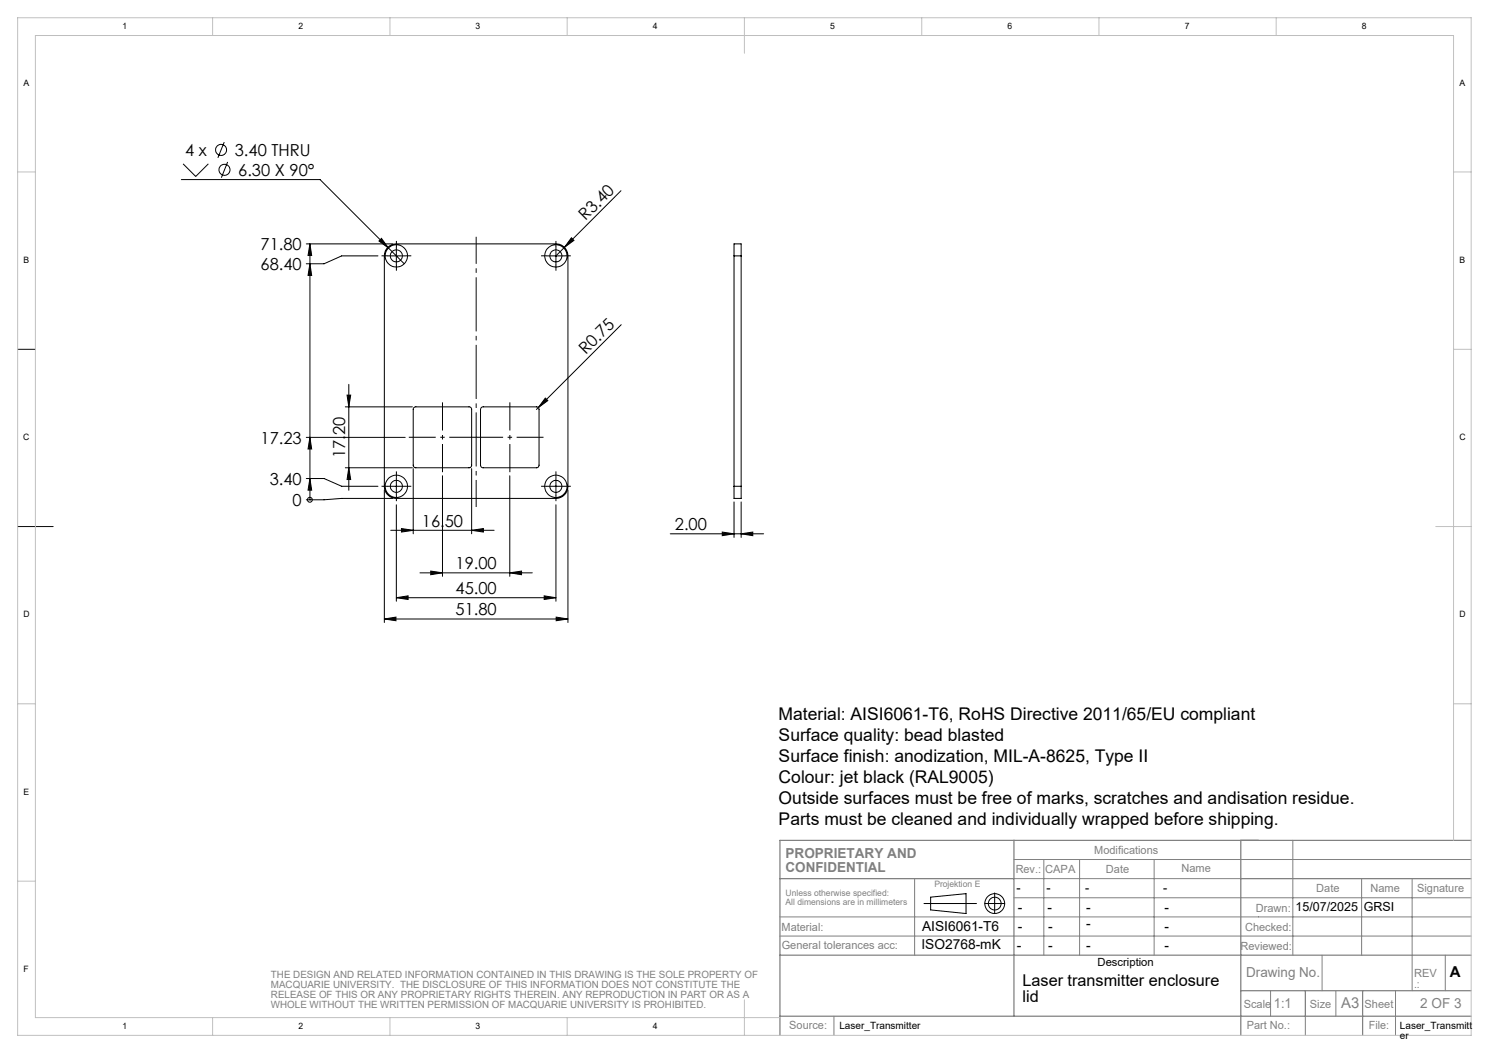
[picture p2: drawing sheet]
<svg xmlns="http://www.w3.org/2000/svg" width="420mm" height="297mm" viewBox="0 0 420 297" stroke-linecap="round" stroke-linejoin="round" font-family="sans-serif">
<g fill="none" stroke="#000" stroke-width=".28">
<path d="M51.2 50.7h39.1l23.7 23.7M51.6 46.2l3.6 3.6 3.6-3.6M63.3 40.1l-1.8 4.4M64.2 45.7l-1.8 4.4M175.2 53.8l-18.4 18.4M86.4 68.8h24.4M87.4 74.4l.5 3.3h-1zM87.4 68.8l.5 3.3h-1zM87.4 68.8v72.2M106.6 72.2h-10.2l-5 2.2h-5M107.6 67.2l2 2.8-2.7-2zM109.3 72.2h5"/>
<path d="M109.6 69.6l1.2-.7 1-.1h45a3.4 3.4 0 0 1 3.4 3.4v65a3.4 3.4 0 0 1-3.4 3.4h-45a3.4 3.4 0 0 1-3.4-3.4v-65l.3-1.4zM111.8 69.7v5M154.3 72.2h5M156.8 69.7v5M161.2 67.1l.7 .7-2.7 2zM207 72.2v-3.4h2.1v3.4M207 72.2v65M207 72.2h2.1M209.1 72.2v65M5 98.5h5M175.2 91.6l-23.9 23.9M97.4 114.8h18.9"/>
<path d="M97.9 111.4h1l-.5 3.4zM98.4 108.4v29.9M116.7 115.1l.5-.3h15.1a.72 .72 0 0 1 .7 .7v15.7a.72 .72 0 0 1-.7 .7h-15a.72 .72 0 0 1-.7-.7zM135.7 115l.4-.2h15.2a.72 .72 0 0 1 .7 .7v15.7a.72 .72 0 0 1-.7 .7h-15a.73 .73 0 0 1-.8-.7v-15.7zM153.8 112.3l.7 .7-2.7 2zM86.4 135h5l5 2.2h10.2M86.4 123.4h27.9M87.4 135l.5 3.3h-1zM87.4 123.4l.5 3.2h-1zM97.4 131.9h18.9M98.4 131.9l.5 3.4h-1zM108.4 138.2v37.4"/>
<path d="M109.3 137.2h5M111.8 134.7v5M116.6 132.2v18.4M124.8 134.2v28.4M133 132.2v18.4M143.8 134.2v28.4M154.3 137.2h5M156.8 134.7v5M160.2 138.2v37.4M207 137.2v3.4h2.1v-3.4M207 137.2h2.1M5 148.5h10"/>
<path d="M87.4 141h.1M110.2 149.6h29.2M110.8 140.6h-14.4l-5 .4h-5M111.8 142.4v27.2M113.2 149.1l3.4 .5-3.4 .5zM133 149.6l3.3-.5v1zM156.8 142.4v27.2M189.1 150.6h26.3M203.7 150.1l3.3 .5-3.3 .5zM207 141.6v10M209.1 150.6l3.2-.5v1zM209.1 141.6v10"/>
<path d="M108.4 174.6l3.3-.5v1zM108.4 174.6h51.8M111.8 168.6l3.3-.5v1zM111.8 168.6h45M118.5 161.6h31.6M121.5 161.1l3.3 .5-3.3 .5zM143.8 161.6l3.3-.5v1zM153.5 168.1l3.3 .5-3.3 .5zM156.9 174.1l3.3 .5-3.3 .5zM260.6 254.8h14.8M262.5 253l10-.9v5.6l-10-1.1zM277.8 254.8h5.6"/>
<path d="M280.6 251.8v5.9"/>
<circle cx="62.4" cy="42.3" r="1.55"/>
<circle cx="63.3" cy="47.9" r="1.55"/>
<circle cx="111.8" cy="72.2" r="1.7"/>
<circle cx="111.8" cy="72.2" r="3.1"/>
<circle cx="156.8" cy="72.2" r="1.69"/>
<circle cx="156.8" cy="72.2" r="3.2"/>
<circle cx="111.8" cy="137.2" r="1.71"/>
<circle cx="111.8" cy="137.2" r="3.1"/>
<circle cx="156.8" cy="137.2" r="1.7"/>
<circle cx="156.8" cy="137.2" r="3.2"/>
<circle cx="87.4" cy="141" r=".69"/>
<circle cx="280.6" cy="254.9" r="2.79"/>
<circle cx="280.6" cy="254.9" r="1.8"/>
</g>
<g fill="none" stroke="#808080" stroke-width=".28">
<path d="M364.7 237v32.4M220 258.6h195M258 247.8v21.6M286 242.4h129M286 253.2h129M286 247.8h64M294.4 242.4v27M304.5 242.4v27M325.5 242.4v27M384.1 247.8v21.6M398.3 247.8v31.6M220 264h195"/>
<path d="M358.4 279.4v7.2M372.9 269.4v10M376.8 279.4v7.2M393.6 279.4v12.6M407.7 269.4v10M235.2 286.6v5.4M368.2 286.6v5.4"/>
</g>
<path d="M286 237v49.6M350 237v55M415 237h-195v55M220 247.8h66M350 247.8h65M220 269.4h195M350 279.4h65M368.2 279.4v7.2M384.4 279.4v12.6M220 286.6h195" fill="none" stroke="#808080" stroke-width=".35"/>
<g fill="none" stroke="#c0c0c0" stroke-width=".28">
<path d="M5 5h410v287h-410zM60 5v5M110 5v5M160 5v5M210 5v10M260 5v5M310 5v5M360 5v5M5 48.5h5M410 48.5h5M410 98.5h5M405 148.5h10"/>
<path d="M5 198.5h5M410 198.5h5M410 237v-227h-400v277h210M5 248.5h5M60 287v5M110 287v5M160 287v5M210 282v10"/>
</g>
<path d="M115.3 123.3h19M134.3 123.3h19M134.3 143v-76.2" fill="none" stroke="#000" stroke-width=".28" stroke-dasharray="15.2 1.3 1.3 1.3" stroke-dashoffset="7.6" stroke-linecap="butt"/>
<path d="M124.8 133.2v-19.7M143.8 133.2v-19.7" fill="none" stroke="#000" stroke-width=".28" stroke-dasharray="15.2 1.3 1.3 1.3" stroke-dashoffset="7.3" stroke-linecap="butt"/>
<g fill="none" stroke="#000" stroke-width=".28" stroke-dasharray="15.2 1.3 1.3 1.3" stroke-linecap="butt">
<path d="M109.3 72.2h-1.7M111.8 69.7v-1.7M111.8 74.7v1.7M114.3 72.2h1.7M154.3 72.2h-1.7M156.8 69.7v-1.7M156.8 74.7v1.7M159.3 72.2h1.7M109.3 137.2h-1.7M111.8 134.7v-1.7M111.8 139.7v1.7M114.3 137.2h1.7"/>
<path d="M154.3 137.2h-1.7M156.8 134.7v-1.7M156.8 139.7v1.7M159.3 137.2h1.7"/>
</g>
<g fill="#000">
<path d="M161.2 67.1l.7 .7-2.7 2zM153.8 112.3l.7 .7-2.7 2z"/>
<path d="M87.4 135l.5 3.3h-1zM87.4 123.4l.5 3.2h-1zM87.4 74.4l.5 3.3h-1zM87.4 68.8l.5 3.3h-1z"/>
<path d="M98.4 131.9l.5 3.4h-1zM97.9 111.4h1l-.5 3.4z"/>
<path d="M113.2 149.1l3.4 .5-3.4 .5zM133 149.6l3.3-.5v1z"/>
<path d="M209.1 150.6l3.2-.5v1zM203.7 150.1l3.3 .5-3.3 .5z"/>
<path d="M108.4 174.6l3.3-.5v1zM156.9 174.1l3.3 .5-3.3 .5z"/>
<path d="M111.8 168.6l3.3-.5v1zM153.5 168.1l3.3 .5-3.3 .5zM107.6 67.2l-.7 .8 2.7 2z"/>
<path d="M121.5 161.1l3.3 .5-3.3 .5zM143.8 161.6l3.3-.5v1z"/>
</g>
<g font-size="4.9">
<text x="219.6" y="203.1">Material: AISI6061-T6, RoHS Directive 2011/65/EU compliant</text>
<text x="219.6" y="209">Surface quality: bead blasted</text>
<text x="219.6" y="215">Surface finish: anodization, MIL-A-8625, Type II</text>
<text x="219.6" y="220.9">Colour: jet black (RAL9005)</text>
<text x="219.6" y="226.8">Outside surfaces must be free of marks, scratches and andisation residue.</text>
<text x="219.6" y="232.8">Parts must be cleaned and individually wrapped before shipping.</text>
</g>
<g font-size="4.7">
<text x="52.3" y="44">4 x</text>
<text x="66.2" y="44">3.40 THRU</text>
<text x="67.2" y="49.6">6.30 X 90°</text>
<text x="165.2" y="62.4" transform="rotate(-45 165.2 62.4)">R3.40</text>
<text x="73.5" y="70.5">71.80</text>
<text x="73.5" y="76.1">68.40</text>
<text x="165.2" y="100.2" transform="rotate(-45 165.2 100.2)">R0.75</text>
<text x="73.5" y="125.1">17.23</text>
<text x="97.4" y="129.1" transform="rotate(-90 97.4 129.1)">17.20</text>
<text x="76.1" y="136.7">3.40</text>
<text x="82.5" y="142.7">0</text>
<text x="119" y="148.5">16.50</text>
<text x="190.4" y="149.5">2.00</text>
<text x="128.5" y="160.5">19.00</text>
<text x="128.5" y="167.5">45.00</text>
<text x="128.5" y="173.5">51.80</text>
</g>
<g font-size="4.6">
<text x="288.4" y="278">Laser transmitter enclosure</text>
<text x="288.4" y="282.6">lid</text>
</g>
<text font-size="4.2" x="408.9" y="275.6">A</text>
<text font-size="4.2" fill="#808080" x="378.3" y="284.4">A3</text>
<g font-size="3.9" fill="#808080">
<text x="221.6" y="242.1">PROPRIETARY AND</text>
<text x="221.6" y="245.9">CONFIDENTIAL</text>
<text x="351.5" y="275.6">Drawing No.</text>
<text x="359.3" y="284.4">1:1</text>
<text x="400.6" y="284.4">2 OF 3</text>
</g>
<g font-size="3.9">
<text x="287.1" y="257.3">-</text>
<text x="295.5" y="257.3">-</text>
<text x="306.4" y="257.3">-</text>
<text x="328.4" y="257.2">-</text>
<text x="260.1" y="262.7">AISI6061-T6</text>
<text x="287.1" y="262.7">-</text>
<text x="295.6" y="262.7">-</text>
<text x="306.4" y="261.8">-</text>
<text x="328.4" y="262.7">-</text>
<text x="259.9" y="267.7">ISO2768-mK</text>
<text x="286.8" y="268">-</text>
<text x="295.6" y="268">-</text>
<text x="306.4" y="268">-</text>
<text x="328.4" y="268">-</text>
</g>
<g font-size="3.5">
<text x="286.7" y="251.5">-</text>
<text x="295.2" y="251.5">-</text>
<text x="306.1" y="251.5">-</text>
<text x="328.1" y="251.5">-</text>
<text x="365.4" y="257">15/07/2025</text>
<text x="384.7" y="257">GRSI</text>
</g>
<g font-size="3.2" fill="#808080">
<text x="308.6" y="241">Modifications</text>
<text x="333.3" y="246">Name</text>
<text x="286.5" y="246.2">Rev.:</text>
<text x="294.8" y="246.1">CAPA</text>
<text x="311.9" y="246.2">Date</text>
<text x="371.3" y="251.5">Date</text>
<text x="386.6" y="251.5">Name</text>
<text x="399.7" y="251.5">Signature</text>
<text x="354.2" y="257.3">Drawn:</text>
<text x="220.5" y="262.7">Material:</text>
<text x="351.2" y="262.7">Checked:</text>
<text x="220.5" y="267.7">General tolerances acc:</text>
<text x="349.9" y="268">Reviewed:</text>
<text x="398.9" y="275.6">REV</text>
<text x="398.9" y="278.8">.:</text>
<text x="350.8" y="284.3">Scale</text>
<text x="369.5" y="284.4">Size</text>
<text x="384.9" y="284.4">Sheet</text>
<text x="222.6" y="290.2">Source:</text>
<text x="351.7" y="290.3">Part No.:</text>
<text x="386.1" y="290.3">File:</text>
</g>
<text font-size="3.2" x="309.6" y="272.5">Description</text>
<g font-size="2.8" fill="#808080">
<text x="76.4" y="275.9">THE DESIGN AND RELATED INFORMATION CONTAINED IN THIS DRAWING IS THE SOLE PROPERTY OF</text>
<text x="76.4" y="278.7">MACQUARIE UNIVERSITY. THE DISCLOSURE OF THIS INFORMATION DOES NOT CONSTITUTE THE</text>
<text x="76.4" y="281.6">RELEASE OF THIS OR ANY PROPRIETARY RIGHTS THEREIN. ANY REPRODUCTION IN PART OR AS A</text>
<text x="76.4" y="284.4">WHOLE WITHOUT THE WRITTEN PERMISSION OF MACQUARIE UNIVERSITY IS PROHIBITED.</text>
</g>
<g font-size="2.8">
<text x="236.8" y="290.2">Laser_Transmitter</text>
<text x="394.9" y="290.3">Laser_Transmitt</text>
<text x="394.9" y="293.2">er</text>
</g>
<g font-size="2.5">
<text x="34.6" y="8.2">1</text>
<text x="84.2" y="8.2">2</text>
<text x="134.2" y="8.2">3</text>
<text x="184.2" y="8.2">4</text>
<text x="234.2" y="8.2">5</text>
<text x="284.2" y="8.2">6</text>
<text x="334.2" y="8.2">7</text>
<text x="384.2" y="8.2">8</text>
<text x="6.7" y="24.2">A</text>
<text x="411.7" y="24.2">A</text>
<text x="6.7" y="74.2">B</text>
<text x="411.7" y="74.2">B</text>
<text x="6.6" y="124.2">C</text>
<text x="411.7" y="124.2">C</text>
<text x="6.7" y="174.2">D</text>
<text x="411.7" y="174.2">D</text>
<text x="6.7" y="224.2">E</text>
<text x="6.7" y="274.2">F</text>
<text x="34.6" y="290.2">1</text>
<text x="84.2" y="290.2">2</text>
<text x="134.2" y="290.2">3</text>
<text x="184.2" y="290.2">4</text>
</g>
<g font-size="2.5" fill="#808080">
<text x="263.5" y="250.1">Projektion E</text>
<text x="221.6" y="252.7">Unless otherwise specified:</text>
<text x="221.6" y="255.2">All dimensions are in millimeters</text>
</g>
</svg>
